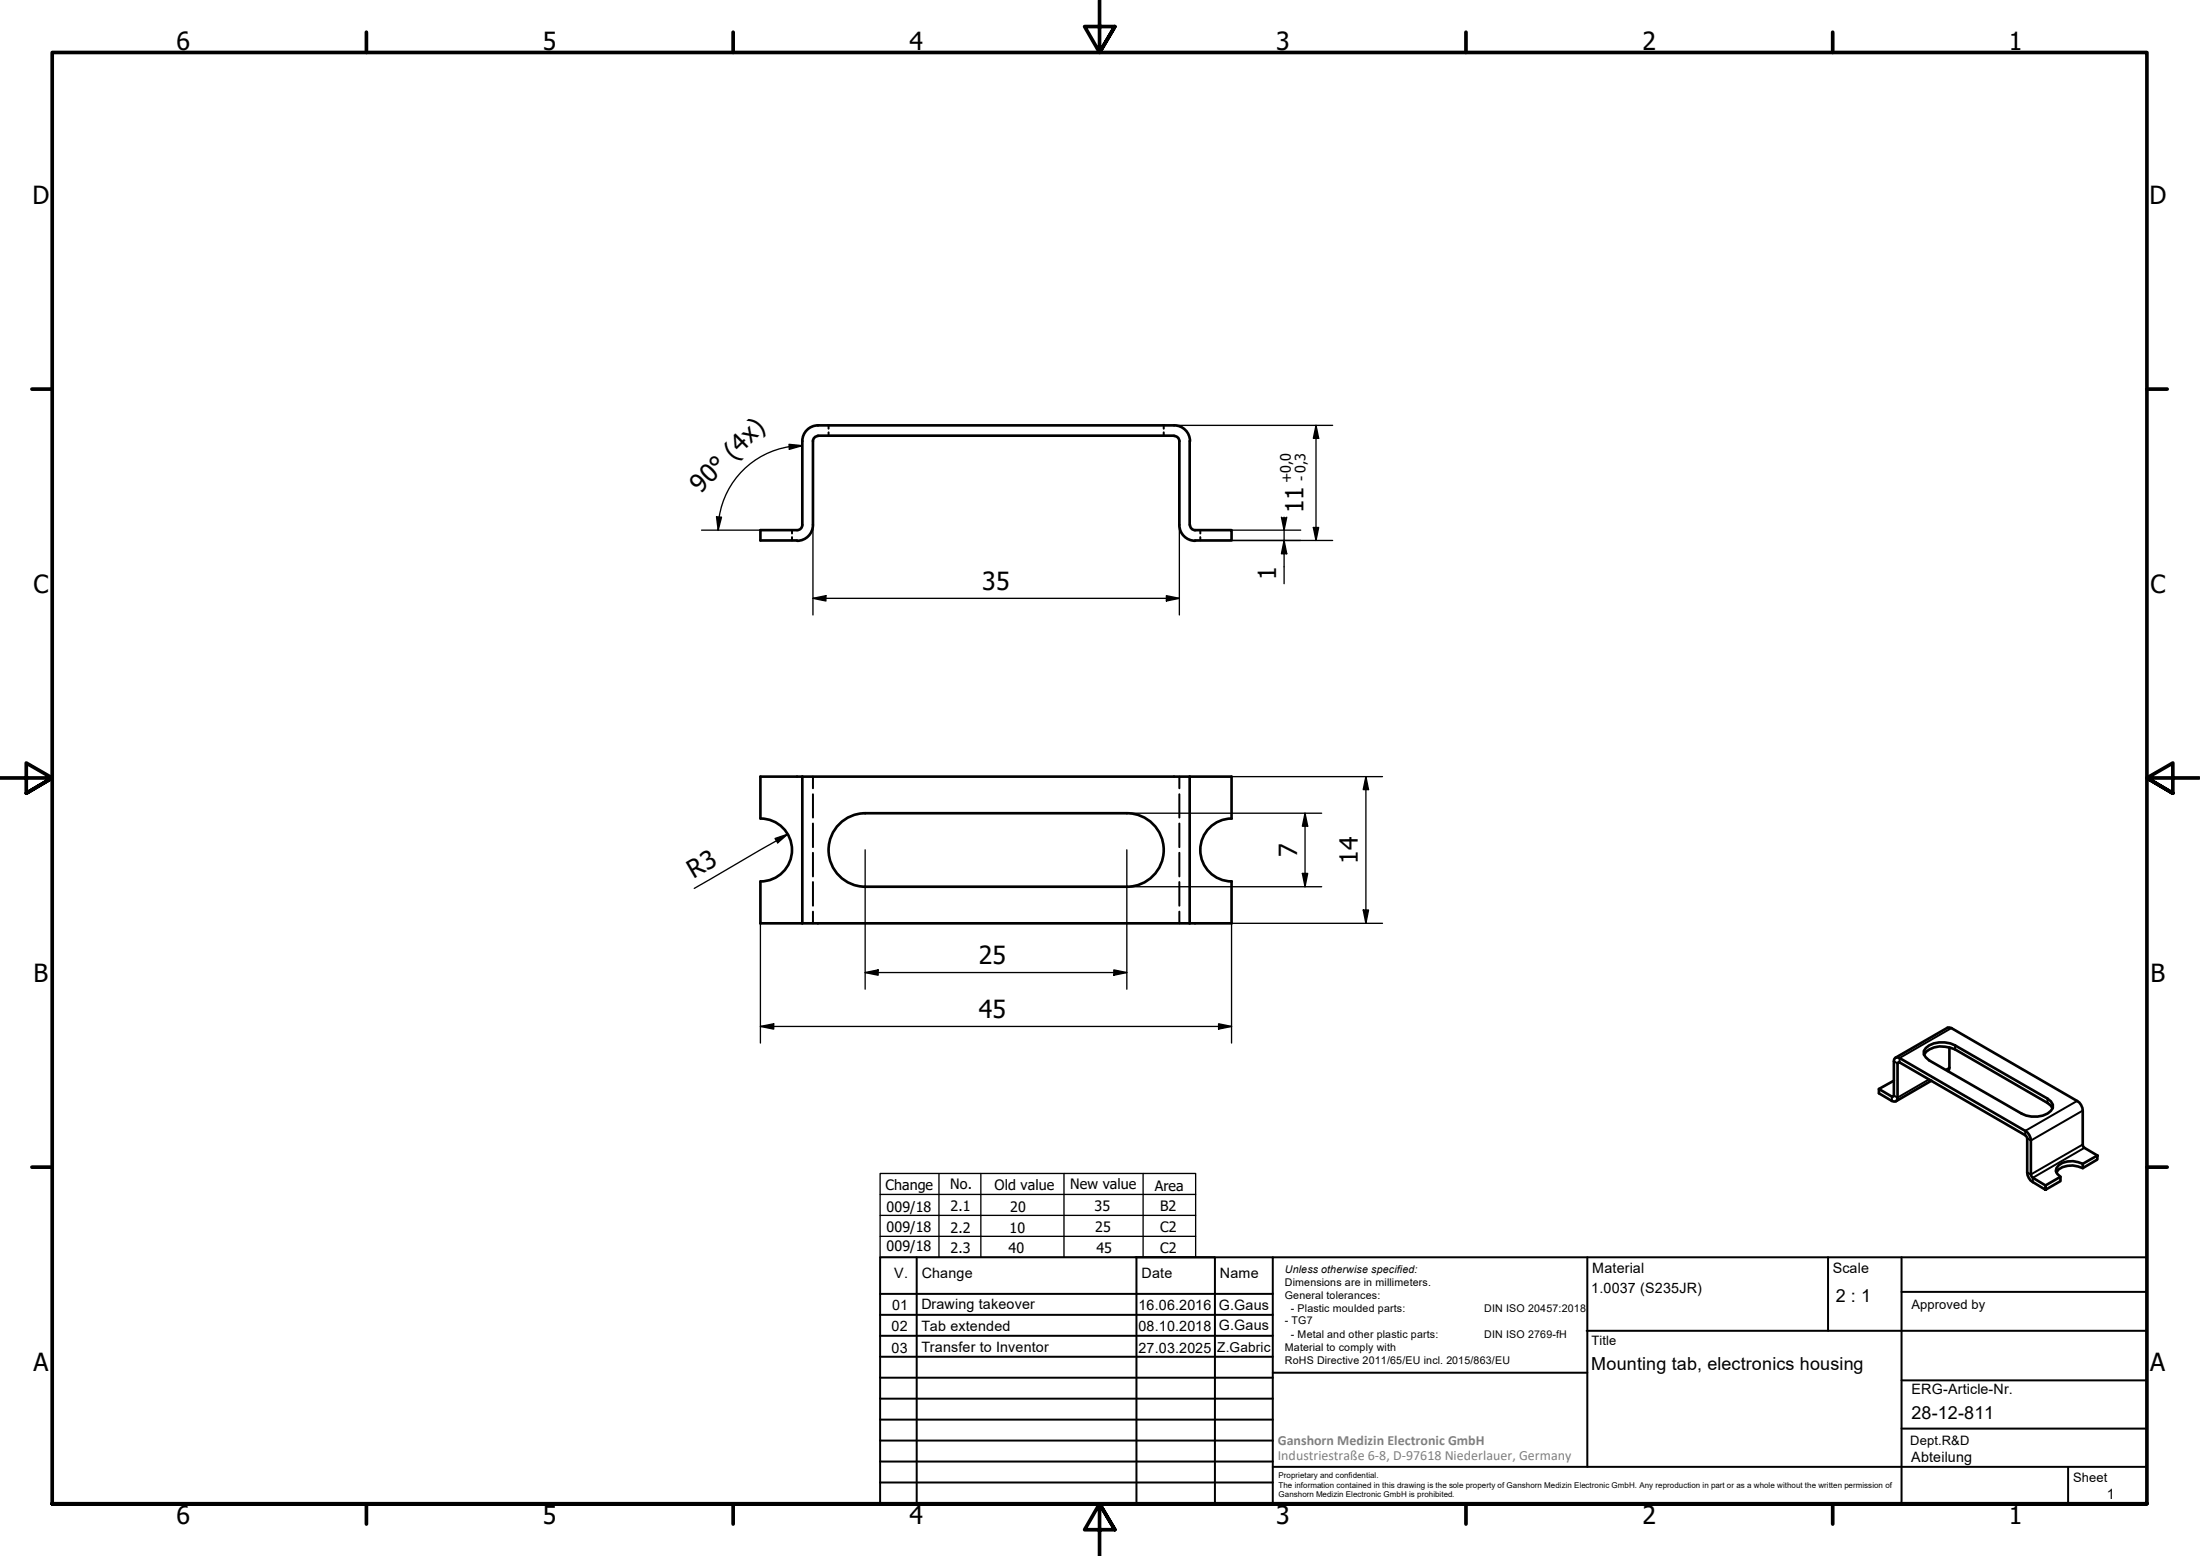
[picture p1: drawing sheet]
<svg xmlns="http://www.w3.org/2000/svg" width="420mm" height="297mm" viewBox="0 0 420 297" stroke-linecap="round" stroke-linejoin="round" font-family="sans-serif">
<!-- layer: Hidden (ISO) -->
<g fill="none" stroke="#000" stroke-width=".38">
<path d="M158.2 81.2v.6M158.2 82.5v.7M222.2 81.2v.6M222.2 82.5v.7M151.3 101.2v.6M151.3 102.5v.7M229.2 101.2v.6M229.2 102.5v.7M155.3 148.3v2.2M155.3 151.6v4.5M155.3 157.2v4.5M225.2 148.3v2.2"/>
<path d="M225.2 151.6v4.5M225.2 157.2v4.5M155.3 162.8v4.5M155.3 168.4v4.5M155.3 174v2.3M225.2 162.8v4.5M225.2 168.4v4.5M225.2 174v2.3"/>
</g>
<!-- layer: Visible (ISO) -->
<g fill="none" stroke="#000" stroke-width=".51">
<path d="M153.2 84.2v16M155.3 84.2v16M156.2 83.2h68M156.2 83.2a.98 .98 0 0 0-.9 1M224.2 81.2h-68a3 3 0 0 0-3 3M224.3 83.2a.98 .98 0 0 1 .9 1M224.3 81.2a3 3 0 0 1 3 3M225.2 84.2v16M227.2 84.2v16M152.2 101.2h-7v2h7M153.2 100.2a.98 .98 0 0 1-1 1M155.3 100.2a3 3 0 0 1-3.1 3"/>
<path d="M225.2 100.2a3 3 0 0 0 3.1 3M227.3 100.2a.98 .98 0 0 0 1 1M228.2 101.2h7v2h-7M153.2 148.3h-8l.1 8a6 6 0 0 1 6 6 6 6 0 0 1-6.1 6v8h8M153.2 148.3h74M153.2 148.3v28M215.2 155.2h-49.9a7 7 0 0 0-7.1 7.1 7 7 0 0 0 7.1 7h49.9M215.2 155.2a7 7 0 0 1 7 7.1 7 7 0 0 1-7 7M227.2 148.3h8v8M227.2 148.3v28M235.2 156.3a6 6 0 0 0-6 6 6 6 0 0 0 6 6M153.2 176.3h74"/>
<path d="M235.2 168.3v8h-8M372.3 199.9v3.9l-.3 .7M358.8 207.9l2.5 1.4h.3l.1-.1 .1-7 .2-.3h.3l.5 .1 24 13.9a2.23 2.23 0 0 1 1.1 1.8v6.5l.3 .6 2.5 1.5M361.7 206.3l-2.9 1.6v.8l2.5 1.5 .5 .1 .3-.1 .2-.2 .1-7 .1-.2h.3l24 13.9 .4 .6v6.5a2.23 2.23 0 0 0 1 1.9l2.5 1.4 2.8-1.6v-.9l-2.8 1.7v.8M362 201.9l9.9-5.7 .3-.1 .5 .2 24 13.9a2.23 2.23 0 0 1 1.1 1.8v6.9l2.8 1.7M367.5 201.3a3.7 3.7 0 0 1 4-1.5l1.9 .5 17.6 10.3 .7 .5 .3 .5M367.8 200.1a5.1 5.1 0 0 1 5.6-.5l17.6 10.1a1.5 1.5 0 0 1 1.1 1.5 1.5 1.5 0 0 1-1.1 1.4 5.4 5.4 0 0 1-4.9 0l-17.7-10.2-1-1.1v-.7zM368.9 206.3l-6.8 3.9M397.8 222.2l2.8-1.6v.7l-2.8 1.7zM397.8 223a4.6 4.6 0 0 0-4.7 .3l-.4 .5M397.8 222.2a4.4 4.4 0 0 0-4.6 .2l-.5 .6-.1 .6 .3 .5 .6 .5"/>
</g>
<!-- layer: Visible Narrow (ISO) -->
<path d="M372.7 196.3l-9.9 5.7v.8l-.4 .2-.7-.4M373.4 199.6v.7M368.4 206l-6 3.5-.7-.3-.4 .1v.9M372.3 203.8l-.7 .4M391 209.7v.9M396.7 210.2l-9.9 5.7v.8M397.8 212l-9.9 5.7-.7-.4M397.8 218.5l-9.9 5.7-.7-.4M398.1 219.1l-9.9 5.7v.9" fill="none" stroke="#000" stroke-width=".38"/>
<!-- layer: Border (ISO) -->
<g fill="none" stroke="#000" stroke-width=".7">
<path d="M70 6.1v3.9M140 6.1v3.9M210 0v10l-2.9-4.9h5.8l-2.9 4.9 2.9-4.9M280 6.1v3.9M350 6.1v3.9M6.1 74.3h3.9M410 74.3h3.9M0 148.5h10l-5-2.8v5.7l5-2.9-5 2.9M420 148.5h-10l5-2.8v5.7l-5-2.9 5 2.9M6.1 222.8h3.9M410 222.8h3.9M10 287.1v-277.1h400v277.1h-400h400"/>
<path d="M70 287.1v3.8M140 287.1v3.8M212.9 292l-2.9-4.9 2.9 4.9h-5.8l2.9-4.9v9.9M280 287.1v3.8M350 287.1v3.8"/>
</g>
<!-- layer: TitleBlock -->
<g fill="none" stroke="#000" stroke-width=".38">
<path d="M168.1 251h75M168.1 247h75M168.1 255h75M168.1 259h75M175.1 240v47M216.9 240h15M217 240v47M232 240v47M243.1 240.1v46.9h-75v-47h241.9v47.1h-167M303 254h107M303.1 240v40M349.1 240v14"/>
<path d="M363.2 240v47.1M363.2 246.6h46.8M168.1 271h75M168.1 263h75M168.1 267h75M168.1 275h75M168.1 279h75M243.1 262.1h60M363.2 272.7h46.8M363.2 263.5h46.8M168.1 283h75M216.9 287h15"/>
<path d="M243.1 280h166.9M395 280.1v7"/>
</g>
<!-- layer: Sketch Geometry (ISO) -->
<path d="M168.1 224h60.2v16h-60.2zM168.1 236h60.2M168.1 232h60.2M168.1 228h60.2M179.3 224v16M187.3 224v16M203.2 224v16M218.3 224v16" fill="none" stroke="#000" stroke-width=".25"/>
<!-- layer: Dimension (ISO) -->
<g fill="none" stroke="#000" stroke-width=".25">
<path d="M136.8 98.7h1l-.6 2.5zM137.4 98.7l-.2 2.5M150.7 84.8l2.5 .3-2.5 .7zM150.8 85.3a16.1 16.1 0 0 0-13.4 13.4M153.2 85.1l-2.5 .2M224.2 81.2h30.3M244.7 98.7l.5 2.5v-2.5M245.7 98.7l-.5 2.5v10.2M251.3 81.2l.5 2.5h-1zM251.3 81.2v22M134 101.2h11.2M155.3 114.2l2.4-.5v1z"/>
<path d="M155.3 114.2h69.9M155.3 100.2v17.2M222.8 113.7l2.4 .5-2.4 .5zM225.2 100.2v17.2M235.2 101.2h13.2M235.2 103.2h19.3M245.2 103.2l.5 2.5h-1zM250.8 100.7h1l-.5 2.5zM150.4 159.2l-17.8 10.4M215.2 155.2h37.2M235.2 148.3h28.8M249.2 155.2l.5 2.5h-1z"/>
<path d="M249.2 155.2v14.1M260.9 148.3l.5 2.4h-1.1zM260.9 148.3v28M145.2 176.3v22.8M148 160.1l2.4-.9-1.9 1.7zM165.2 162.2v26.6M215.2 162.2v26.6M215.2 169.3h37.2M248.7 166.7h1l-.5 2.6zM260.3 173.7h1.1l-.5 2.6zM264 176.3h-28.8v22.8M145.2 195.9l2.6-.5v1.1z"/>
<path d="M145.2 195.9h90M165.2 185.7l2.5-.5v1zM165.2 185.7h50M212.7 185.2l2.5 .5-2.5 .5zM232.7 195.4l2.5 .5-2.5 .6z"/>
</g>
<g fill="#000">
<path d="M136.8 98.7h1l-.6 2.5zM150.7 84.8l2.5 .3-2.5 .7zM244.7 98.7h1l-.5 2.5zM251.3 81.2l.5 2.5h-1zM155.3 114.2l2.4-.5v1zM222.8 113.7l2.4 .5-2.4 .5zM245.2 103.2l.5 2.5h-1zM250.8 100.7h1l-.5 2.5zM249.2 155.2l.5 2.5h-1zM260.9 148.3l.5 2.4h-1.1zM148 160.1l2.4-.9-1.9 1.7zM248.7 166.7h1l-.5 2.6z"/>
<path d="M260.3 173.7h1.1l-.5 2.6zM145.2 195.9l2.6-.5v1.1zM165.2 185.7l2.5-.5v1zM212.7 185.2l2.5 .5-2.5 .5zM232.7 195.4l2.5 .5-2.5 .6z"/>
</g>
<g font-size="4.8">
<text x="33.7" y="9.6">6</text>
<text x="103.7" y="9.6">5</text>
<text x="173.7" y="9.6">4</text>
<text x="243.7" y="9.6">3</text>
<text x="313.7" y="9.6">2</text>
<text x="383.7" y="9.6">1</text>
<text x="6.2" y="38.9">D</text>
<text x="410.5" y="38.9">D</text>
<text x="133.8" y="94.3" transform="rotate(-45 133.8 94.3)">90° (4x)</text>
<text x="248.9" y="98" transform="rotate(-90 248.9 98)">11</text>
<text x="6.4" y="113.1">C</text>
<text x="187.6" y="112.6">35</text>
<text x="243.7" y="110.7" transform="rotate(-90 243.7 110.7)">1</text>
<text x="410.7" y="113.1">C</text>
<text x="132.5" y="167.9" transform="rotate(-30 132.5 167.9)">R3</text>
<text x="247.7" y="163.6" transform="rotate(-90 247.7 163.6)">7</text>
<text x="259.3" y="164.9" transform="rotate(-90 259.3 164.9)">14</text>
<text x="186.9" y="184.1">25</text>
<text x="6.4" y="187.4">B</text>
<text x="410.7" y="187.4">B</text>
<text x="186.9" y="194.4">45</text>
<text x="6.4" y="261.7">A</text>
<text x="410.7" y="261.7">A</text>
<text x="33.7" y="290.9">6</text>
<text x="103.7" y="290.9">5</text>
<text x="173.7" y="290.9">4</text>
<text x="243.7" y="290.9">3</text>
<text x="313.7" y="290.9">2</text>
<text x="383.7" y="290.9">1</text>
</g>
<g font-size="3.4">
<text x="350.6" y="248.5">2 : 1</text>
<text x="303.9" y="261.6">Mounting tab, electronics housing</text>
<text x="365.1" y="270.9">28-12-811</text>
</g>
<g font-size="2.7">
<text x="246.6" y="92.3" transform="rotate(-90 246.6 92.3)">+0,0</text>
<text x="249.4" y="91.7" transform="rotate(-90 249.4 91.7)">- 0,3</text>
<text x="169.1" y="227.2">Change</text>
<text x="181.5" y="227.1">No.</text>
<text x="189.9" y="227.2">Old value</text>
<text x="204.4" y="227">New value</text>
<text x="220.5" y="227.3">Area</text>
<text x="169.3" y="231.4">009/18</text>
<text x="181.5" y="231.3">2.1</text>
<text x="192.9" y="231.3">20</text>
<text x="209" y="231.1">35</text>
<text x="221.6" y="231.3">B2</text>
<text x="169.3" y="235.3">009/18</text>
<text x="169.3" y="238.9">009/18</text>
<text x="181.5" y="235.4">2.2</text>
<text x="181.5" y="239.3">2.3</text>
<text x="192.6" y="239.2">40</text>
<text x="192.8" y="235.4">10</text>
<text x="209.2" y="235.1">25</text>
<text x="209.4" y="239.3">45</text>
<text x="221.6" y="235.2">C2</text>
<text x="221.6" y="239.3">C2</text>
<text x="170.8" y="244">V.</text>
<text x="176" y="244">Change</text>
<text x="218" y="244">Date</text>
<text x="233" y="244">Name</text>
<text x="304.1" y="243">Material</text>
<text x="350" y="243.1">Scale</text>
<text x="170.4" y="250.1">01</text>
<text x="176" y="249.9">Drawing takeover</text>
<text x="217.4" y="250">16.06.2016</text>
<text x="232.8" y="250">G.Gaus</text>
<text x="303.9" y="246.8">1.0037 (S235JR)</text>
<text x="170.2" y="254.2">02</text>
<text x="176" y="254">Tab extended</text>
<text x="217.4" y="254.2">08.10.2018</text>
<text x="232.8" y="254">G.Gaus</text>
<text x="170.2" y="258.3">03</text>
<text x="176" y="258.2">Transfer to Inventor</text>
<text x="217.4" y="258.2">27.03.2025</text>
<text x="365.1" y="266.1">ERG-Article-Nr.</text>
<text x="365" y="279">Abteilung</text>
<text x="402.3" y="286.2">1</text>
</g>
<g font-size="2.7" fill="#808080">
<text x="244" y="275.8">Ganshorn Medizin Electronic GmbH</text>
<text x="244" y="278.7">Industriestraße 6-8, D-97618 Niederlauer, Germany</text>
</g>
<text font-size="2.6" x="232.5" y="258.1">Z.Gabric</text>
<g font-size="2.5">
<text x="365.1" y="249.9">Approved by</text>
<text x="304" y="256.8">Title</text>
<text x="364.8" y="275.8">Dept.R&amp;D</text>
<text x="395.9" y="282.9">Sheet</text>
</g>
<g font-size="2">
<text x="245.4" y="242.9">Unless otherwise specified:</text>
<text x="245.4" y="245.4">Dimensions are in millimeters.</text>
<text x="245.4" y="247.9">General tolerances:</text>
<text x="246.5" y="250.4">- Plastic moulded parts:</text>
<text x="283.5" y="250.4">DIN ISO 20457:2018</text>
<text x="245.4" y="252.8">- TG7</text>
<text x="245.4" y="257.9">Material to comply with</text>
<text x="246.5" y="255.4">- Metal and other plastic parts:</text>
<text x="283.5" y="255.4">DIN ISO 2769-fH</text>
<text x="245.4" y="260.3">RoHS Directive 2011/65/EU incl. 2015/863/EU</text>
</g>
<g font-size="1.5">
<text x="244.2" y="282.2">Proprietary and confidential.</text>
<text x="244.2" y="284">The information contained in this drawing is the sole property of Ganshorn Medizin Electronic GmbH. Any reproduction in part or as a whole without the written permission of</text>
<text x="244.2" y="285.8">Ganshorn Medizin Electronic GmbH is prohibited.</text>
</g>
</svg>
